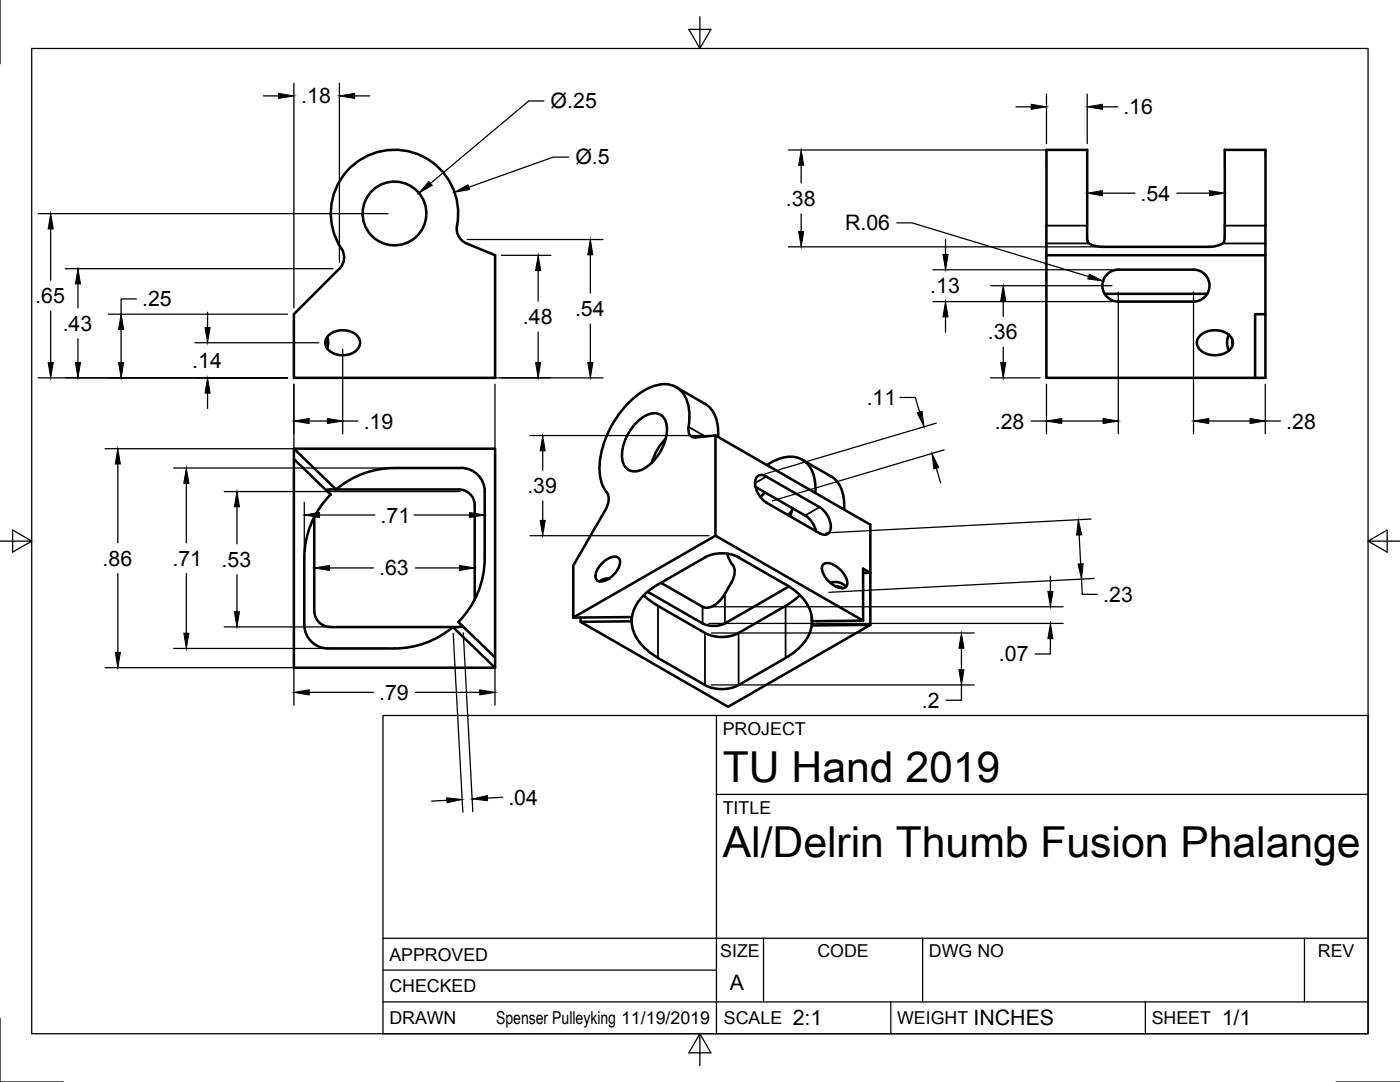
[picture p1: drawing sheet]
<svg xmlns="http://www.w3.org/2000/svg" width="279mm" height="216mm" viewBox="0 0 279 216" stroke-linecap="round" stroke-linejoin="round" font-family="sans-serif">
<!-- layer: Visible -->
<g fill="none" stroke="#000" stroke-width=".51">
<path d="M217 29.9h-8.2v18.7M217 29.9v15.1M93.1 48.6a3.2 3.2 0 0 1-1.9-3.6 12.7 12.7 0 0 0-15-14.9 12.7 12.7 0 0 0-8.1 19.5M93.1 48.6l5.7 2.3v24.5h-40.1v-12.7l9-9.1a3.2 3.2 0 0 0 .5-4M208.8 48.6v2.3M217 47.2v.9l.3 .4a4.1 4.1 0 0 0 2.8 .8h21.1a4.2 4.2 0 0 0 2.9-.8l.3-1v-17.6h8.2l-.1 18.7M217 45v2.2M220.5 58.6h20.4M220.9 54.7a3.2 3.2 0 0 1 2.3-.9h15a3.2 3.2 0 0 1 3.2 3.2 3.2 3.2 0 0 1-3.2 3.2h-15a3.2 3.2 0 0 1-3-2 3.2 3.2 0 0 1 .7-3.5zM252.5 48.6v26.8h-2M252.5 50.9h-43.7v24.5h41.7v-12.7h2M65.3 67.2l.2 .9-.2 1.4"/>
<path d="M65.6 67a4.2 4.2 0 0 1 6 .5 2.3 2.3 0 0 1-1.8 3.2 3.7 3.7 0 0 1-4.8-1.9 1.96 1.96 0 0 1 .6-1.8zM134.9 77.3l5.8 3.3a6.3 6.3 0 0 1 2.6 5.6v1M239.5 67a4.5 4.5 0 0 1 6.3 .5 2.14 2.14 0 0 1-1.4 3 4.3 4.3 0 0 1-5.4-1.3 1.9 1.9 0 0 1 .5-2.2zM245.3 66.8a3.4 3.4 0 0 0 0 3.2M246 67.8v1.1M58.7 89.5v2.1M65.1 97.8l.8-.1h25.7a3.2 3.2 0 0 1 3.1 3.1v18.8M67.1 97.7l-8.4-8.2h40.1v43.7M92 93.4h-13.3a18 18 0 0 0-11.6 4.3M92 93.4a4.7 4.7 0 0 1 4.7 4.7v13.3a18 18 0 0 1-5.2 12.7M126.9 84.4a4.8 4.8 0 0 1 4.4-1.9 3.3 3.3 0 0 1 1.8 3.9 9.8 9.8 0 0 1-5.1 7.3 2.63 2.63 0 0 1-2.8-.1 2.63 2.63 0 0 1-1.1-2.6 9.8 9.8 0 0 1 2.8-6.6zM132.8 87.6a10.7 10.7 0 0 0-2.7 4.7"/>
<path d="M137.4 85.2a1.49 1.49 0 0 0 1.4 2.1M137.4 85.1a8.6 8.6 0 0 0-1.6-7.2 5.2 5.2 0 0 0-6-.6 19.3 19.3 0 0 0-9.8 13 9.5 9.5 0 0 0 1.4 8.4 3.7 3.7 0 0 1-.6 3l-6.4 11.2v10.3l28.4-16.3M142.8 86.9l-4 .4M150.8 97.2l9.9 5.7M152.7 98.3l-.9 .9M153.1 92.8a6.9 6.9 0 0 1 7-1.1 6.3 6.3 0 0 1 2.6 5.6v1M160.1 91.7l5.7 3.3a6.3 6.3 0 0 1 2.7 5.6v1.1M60.7 111.4v13.2a4.8 4.8 0 0 0 4.8 4.8h13.2a18 18 0 0 0 11.7-4.3l8.4 8.1h-40.1v-41.6l7.3 7.1a18.3 18.3 0 0 0-5.3 12.7M62.7 103.1v18.8a3.2 3.2 0 0 0 3.2 3.2M120.1 112.4a3.4 3.4 0 0 1 3.1-1.3 1.52 1.52 0 0 1 .2 2.3 4.3 4.3 0 0 1-3.9 2.6 1.37 1.37 0 0 1-.4-2.1zM121.6 115.4l-.8 .1-1.1 .5M128.5 118.8l2.3 1.8 9.9 5.7a7.4 7.4 0 0 0 6.7 0"/>
<path d="M131.3 116.6a9.7 9.7 0 0 0-5.2 6.5M145.1 110.5l.4 1 .8 1.3M146 116.2a14.3 14.3 0 0 1-2.4 3.7 3.1 3.1 0 0 1-3.4 1.2l-8.3-4.8M146.3 112.8a3.3 3.3 0 0 1-.3 3.4M147.4 111.2l9.4 5.4M147.4 111.2a7.4 7.4 0 0 0-6.7 0l-9.4 5.4M156.8 116.6a9.7 9.7 0 0 1 5.2 6.5l.1 .9 10.2-.2M157.4 117l-12.7 7.4a5 5 0 0 1-4.5 0l-11-6.3M158 102l-.7 .8M158.1 101.4l-.4 1.6M159.6 118.8l-2.3 1.8-9.9 5.7M160.7 102.8l1.2 1.1 .6 1 .3 1.1"/>
<path d="M163.6 106.4a1.37 1.37 0 0 0 1.6 .1 1.37 1.37 0 0 0 .6-1.4 5 5 0 0 0-2.2-3.9l-10.7-6.1a1.37 1.37 0 0 0-1.6-.2 1.37 1.37 0 0 0-.6 1.5 5 5 0 0 0 2.2 3.9l10.7 6.1M164.3 112.6a2.07 2.07 0 0 1 2.6 .4 4.2 4.2 0 0 1 2.1 3.8 1.42 1.42 0 0 1-2.1 .3 4.6 4.6 0 0 1-2.8-4zM165.7 116.3a2.8 2.8 0 0 1 3.1 .8M166.7 117l.8 .1 .7 .3M172.3 114.3h1.4l-1.4-.8v10.3l-29.5-16.9v-20l30.9 17.8v20M65.9 125.1h25.7M91.5 124.1l7.3 7.1M92.4 125l-.8 .1M115.9 123.2v.9M126 124l-10.1 .1 29.4 16.9 28.4-16.3-11.7 .1M126 123.1v.9zM126.1 124a8.3 8.3 0 0 0 4.3 6.7l.9 .6"/>
<path d="M126.1 123.1l-11.7 .1M131.3 131.3l9.4 5.4a7.4 7.4 0 0 0 6.7 0M156.8 131.3l-9.4 5.4M162 123.1v1.7M162 124.8a9.3 9.3 0 0 1-5.2 6.5"/>
<circle cx="78.7" cy="42.6" r="6.4"/>
</g>
<!-- layer: Visible Narrow -->
<g fill="none" stroke="#000" stroke-width=".36">
<path d="M208.8 48.6h8.6M208.8 45h8.2M244 48.6h8.5M244.4 45h8.1M137.4 85.2l3.4 1.9M152.9 95.1l-2.2 1.3M144.7 118.5v5.9M163.6 101.2l-2.9 1.7M131.3 120.9v10.4M140.2 121.1v3.3M140.7 126.3v10.4M147.4 126.3v10.4"/>
<path d="M156.8 120.9v10.4"/>
</g>
<!-- layer: Border -->
<path d="M0 0v12.7M6.3 9.7h266.7v196.6h-266.7zM139.7 3.3v6.4l2.2-3.8h-4.4l2.2 3.8M0 108h6.3l-3.8-2.2v4.4l3.8-2.2M273 108l3.8 2.2v-4.4l-3.8 2.2h6.4M0 203.2v12.7h12.7M139.7 206.3l-2.2 3.8h4.4l-2.2-3.8v6.3M266.7 215.9h12.7" fill="none" stroke="#000" stroke-width=".25"/>
<!-- layer: Titleblock -->
<path d="M76.4 142.8h196.6v63.5h-196.6zM143 158.5h130M143 142.8v63.5M76.4 199.9h196.6M76.4 193.6h66.6M76.4 187.2h196.6M152.4 187.2v12.7M177.8 199.9v6.4M184.1 187.2v12.7M228.6 199.9v6.4M260.3 187.2v12.7" fill="none" stroke="#000" stroke-width=".25"/>
<!-- layer: Dimensions -->
<g fill="none" stroke="#000" stroke-width=".25">
<path d="M52.6 19.1h3M58.7 16.6v44.8M67.7 16.6v35.7M70.8 19.1h3M208.9 18.8v9.9M217 18.8v9.9M108.6 20.2h-3.1l-19.6 16.4M113.5 31.3h-3.1l-16.8 6.1M157.4 29.9h58.3M159.9 33v3.5M202.8 21.3h3M217 31.2v9.9"/>
<path d="M220 21.3h3.1M220 38.5h6.5M234.9 38.5h6.5M244.4 31.2v9.9M7.6 42.6h69.8M10.1 45.7v10.2M13 53.6h53.5M15.6 56.7v4.7M27.2 59.6h-3v3.1M93.2 47.8h27.2M100.1 50.9h9.8M107.4 54v6.1"/>
<path d="M117.8 50.8v7.7M157.4 49.3h61.5M159.9 42.7v3.5M179 44.5h3l35.2 10.7M186.2 53.8h35.7M188.7 47.7v3.1M197.7 57h24.2M223.2 58.3v28.3M238.2 58.3v28.3M7.6 75.4h49.8M10.1 62.1v10.2M15.6 67.6v4.7"/>
<path d="M21.6 62.7h35.8M24.2 65.7v6.6M38.9 68.4h24.7M41.4 62.3v3M41.4 78.4v3.1M58.7 76.7v64M59.9 75.4h60.5M68.4 69.7v16.9M98.8 76.7v64M107.4 66.3v6M117.8 64.7v7.6M179.6 79.3h3.1l.8 2.9"/>
<path d="M186.2 60.2h35.7M188.7 63.2v3.1M197.7 75.4h9.9M200.2 60v3.1M200.2 69.3v3M208.9 76.7v9.9M252.5 76.7v9.9M21 89.5h76.5M23.5 92.6v15.7M34.6 93.4h42.8M37.2 96.4v11.9M44.7 98.1h47.2"/>
<path d="M61.7 84h3.6M68.4 84h3M105.8 86.9h35.7M108.3 90v3.8M108.3 100v3.8M186.8 84.4l-34.2 10.2M186.9 93.4l.8 3M188.4 89.8l-34.2 10.1M205.8 84h3.1M211.9 84h8.2M241.2 84h8.3M252.5 84h3.1"/>
<path d="M23.5 114.5v15.7M37.2 114.4v11.9M47.3 101.1v7.4M47.3 114.7v7.3M60.7 100.2v9.9M62.7 110.8v9.9M63.8 102.8h11M65.8 113.3h8.7M82.6 102.8h11.1M82.9 113.3h8.8M94.7 102.1v13.8M96.7 100.2v9.9"/>
<path d="M105.8 106.9h35.7M209.6 115v3M215.4 106.7l.3 5.8M215.8 115.5l.2 3.1h3M217.7 103.6l-52.9 2.7M218.4 115.4l-53 2.8M21 133.2h76.5M34.6 129.4h42.8M44.7 125.1h44.4M61.7 138.2h12.8M82.9 138.2h12.8M90.4 126.4l2 35.7"/>
<path d="M92.5 126.3l1.9 35.7M141.5 121.1h70.7M141.5 124.4h70.7M142 126.3h52.4M142 136.7h52.4M191.9 136.7v3h-3.1M191.9 129.3v4.3M209.6 127.4v3.1h-3M89.2 159.7l-3.1 .2M100.3 159.1l-3 .2"/>
</g>
<g fill="#000" stroke="#000" stroke-width=".2">
<path d="M55.6 18.6l3.1 .5-3.1 .5zM67.7 19.1l3.1-.5v1zM85.6 36.2l.7 .8-2.7 1.5zM90.7 38.4l2.7-1.5 .3 .9zM159.9 29.9l.5 3.1h-1zM205.8 20.8l3.1 .5-3.1 .5zM217 21.3l3-.5v1zM217 38.5l3-.5v1.1zM241.4 38l3 .5-3 .6zM10.1 42.6l.5 3.1h-1zM15.6 53.6l.5 3.1h-1.1zM107.4 50.9l.5 3.1h-1z"/>
<path d="M117.8 47.8l.5 3h-1zM159.4 46.2h1l-.5 3.1zM188.2 50.8h1l-.5 3zM217.4 54.7l2.8 1.4-3.1-.4zM9.6 72.3h1l-.5 3.1zM15 72.3h1.1l-.5 3.1zM23.7 72.3h1l-.5 3.1zM24.2 62.7l.5 3h-1zM41.4 75.4l.5 3h-1zM40.9 65.3h1l-.5 3.1zM106.9 72.3h1l-.5 3.1zM117.3 72.3h1l-.5 3.1z"/>
<path d="M188.7 60.2l.5 3h-1zM200.2 57l.5 3h-1zM199.7 72.3h1l-.5 3.1zM23.5 89.5l.5 3.1h-1zM37.2 93.4l.5 3h-1zM58.7 84l3-.5v1zM65.3 83.5l3.1 .5-3.1 .5zM108.3 86.9l.5 3.1h-1zM183 82.4l1-.3 .4 3.1zM186 90.5l1.3 2.8-.9 .3zM208.9 84l3-.5v1zM220.1 83.5l3.1 .5-3.1 .5z"/>
<path d="M238.2 84l3-.5v1zM249.5 83.5l3 .5-3 .5zM47.3 98.1l.5 3h-1zM60.7 102.8l3.1-.5v1zM62.7 113.3l3.1-.5v1zM91.7 112.8l3 .5-3 .5zM93.7 102.3l3 .5-3 .5zM107.8 103.8h1l-.5 3.1zM209.1 118h1l-.5 3.1zM215.2 103.7l.7 3-1 .1zM215.2 112.5h1l-.4 3zM23 130.2h1l-.5 3z"/>
<path d="M36.7 126.3h1l-.5 3.1zM46.8 122h1l-.5 3.1zM58.7 138.2l3-.6v1.1zM95.7 137.6l3.1 .6-3.1 .5zM191.9 126.3l.5 3h-1zM191.4 133.6h1l-.5 3.1zM209.6 124.4l.5 3h-1zM89.2 159.2l3 .3-3 .7zM94.2 159.4l3.1-.6v1z"/>
</g>
<g font-size="8.5">
<text x="144.3" y="156">TU Hand 2019</text>
<text x="144.3" y="171">Al/Delrin Thumb Fusion Phalange</text>
</g>
<g font-size="4.3">
<text x="60.1" y="20.6">.18</text>
<text x="109.9" y="21.6">Ø.25</text>
<text x="224.2" y="22.8">.16</text>
<text x="114.8" y="32.8">Ø.5</text>
<text x="156.8" y="41.1">.38</text>
<text x="227.6" y="40">.54</text>
<text x="168.7" y="46">R.06</text>
<text x="185.7" y="58.5">.13</text>
<text x="7" y="60.5">.65</text>
<text x="12.5" y="66">.43</text>
<text x="28.4" y="61.2">.25</text>
<text x="104.4" y="64.7">.48</text>
<text x="114.8" y="63.1">.54</text>
<text x="197.2" y="67.7">.36</text>
<text x="38.4" y="73.4">.14</text>
<text x="173" y="80.8">.11</text>
<text x="72.6" y="85.5">.19</text>
<text x="198.5" y="85.5">.28</text>
<text x="256.7" y="85.5">.28</text>
<text x="105.2" y="98.4">.39</text>
<text x="76" y="104.3">.71</text>
<text x="20.5" y="112.9">.86</text>
<text x="34.4" y="112.9">.71</text>
<text x="44.2" y="113.1">.53</text>
<text x="75.7" y="114.8">.63</text>
<text x="220.2" y="120.1">.23</text>
<text x="199.3" y="132">.07</text>
<text x="75.7" y="139.7">.79</text>
<text x="184" y="141.2">.2</text>
<text x="101.5" y="160.6">.04</text>
<text x="145.7" y="197.5">A</text>
<text x="158.2" y="204.6">2:1</text>
<text x="194.3" y="204.6">INCHES</text>
<text x="243.8" y="204.6">1/1</text>
</g>
<g font-size="3.5">
<text x="144.3" y="146.6">PROJECT</text>
<text x="144.3" y="162.3">TITLE</text>
<text x="77.7" y="191.7">APPROVED</text>
<text x="143.7" y="191">SIZE</text>
<text x="163.1" y="191">CODE</text>
<text x="185.4" y="191">DWG NO</text>
<text x="263" y="191">REV</text>
<text x="77.7" y="198">CHECKED</text>
<text x="77.7" y="204.4">DRAWN</text>
<text x="99" y="204.4">Spenser Pulleyking 11/19/2019</text>
<text x="144.5" y="204.4">SCALE</text>
<text x="179" y="204.4">WEIGHT</text>
<text x="229.8" y="204.4">SHEET</text>
</g>
</svg>
